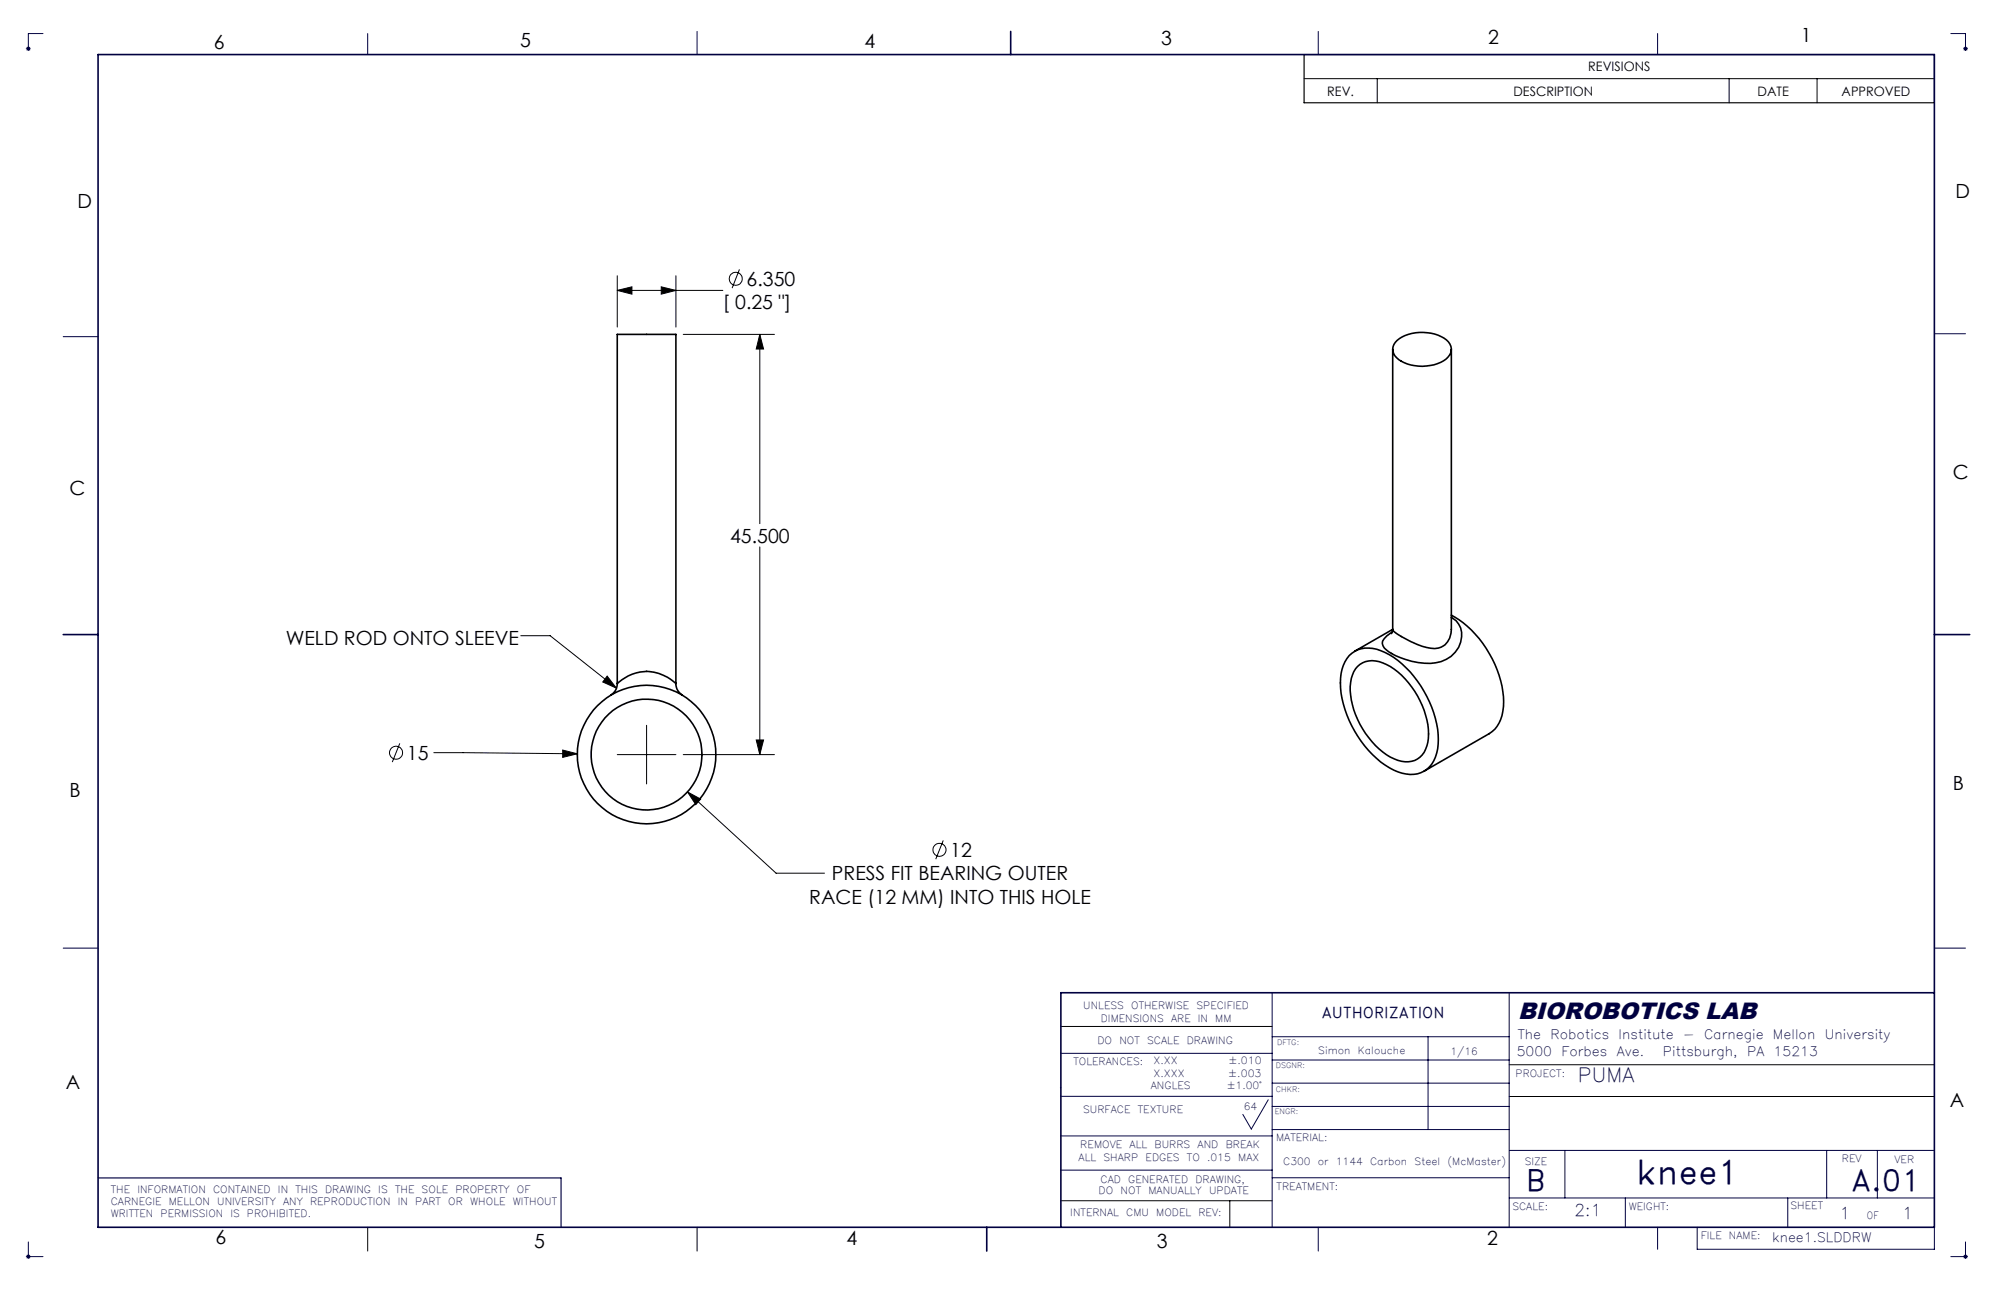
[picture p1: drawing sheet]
<svg xmlns="http://www.w3.org/2000/svg" width="432mm" height="279mm" viewBox="0 0 432 279" stroke-linecap="round" stroke-linejoin="round" font-family="sans-serif">
<g fill="none" stroke="#000" stroke-width=".22">
<path d="M282.4 17h136.5M298.2 17v5.3M374.4 17v5.3M393.5 17v5.3M133.7 59.7v11.1M146.4 59.7v11.1M160.1 58.3l-1.6 4.1M133.7 62.9l3.1-.8v1.6zM133.7 62.9h22.8M143.2 62.1l3.2 .8-3.2 .8zM148 72.4h19.7M164.5 72.4l.8 3.2h-1.5z"/>
<path d="M164.5 72.4v41M164.5 118.5v44.9M112.8 137.7h6.3l14.4 11.3M131.5 146.4l2 2.6-3-1.3zM140 157.1v12.7M86.6 161l-1.7 4.1M93.9 163l31.1 .3M121.8 162.5l3.2 .8-3.2 .7zM133.7 163.4h12.7M148 163.4h19.7M148.9 171.5l2.8 1.6-1 1.2zM148.9 171.5l19.2 17.6h10.4"/>
<path d="M163.8 160.3h1.5l-.8 3.1zM204.3 182l-1.7 4.1M229.7 222.3h45.8M326.8 230.6h92.1M326.8 237.5h92.1M79.6 265.8v5.2M151 265.8v5.2M229.7 260.1h45.8M266.3 260.1v5.7"/>
<circle cx="159.3" cy="60.4" r="1.41"/>
<circle cx="85.8" cy="163" r="1.41"/>
<circle cx="203.4" cy="184.1" r="1.41"/>
</g>
<g fill="none" stroke="#000040" stroke-width=".22">
<path d="M5.6 10.5h1M5.8 10.2l.7 .7M6.5 10.2l-.7 .7M9.3 7.3h-3.2v3.7M79.6 7.3v4.5M151 6.8v5M285.5 6.8v5M359 7.3v4.5M422.5 7.3h3.1v3.7M425.1 10.5h1.1M425.3 10.2l.7 .7M426 10.2l-.7 .7"/>
<path d="M13.7 72.9h7.5M418.9 72.3h6.7M13.7 205.4h7.5M275.5 215v50.8M326.8 215v50.8M418.9 205.4h6.7M229.6 235.5h.1M229.7 228.1h45.8M229.7 237.5h45.8M274.6 238.2l-3.6 6.3-1.9-3.1M275.5 234.6h51.3M275.5 229.6h51.3"/>
<path d="M275.5 239.6h51.3M275.5 224.5h51.3M309.2 224.5v20.2M229.7 246h45.8M229.7 253.4h45.8M275.5 244.7h51.3M275.5 255.1h51.3M326.8 259.5h92.1M327 249.2h91.9M338.9 249.2v10.3M352 259.5v6.3M387.1 259.5v6.3"/>
<path d="M395.6 249.2v10.3M406.5 249.2v10.3M5.8 271.8l.7 .7M6.1 269v3.7M6.5 271.8l-.7 .7M9.3 272.2h-3.7M285.5 265.8v5.2M359 265.8v4.8M367.5 265.8v4.8h51.4v-4.8M422.5 272.2h3.7M425.3 271.8l.7 .7M425.6 269v3.7"/>
<path d="M426 271.8l-.7 .7"/>
</g>
<path d="M282.4 11.8h136.5v10.5h-136.5z" fill="none" stroke="#000" stroke-width=".25"/>
<path d="M21.2 255.1h100.3v10.7" fill="none" stroke="#000040" stroke-width=".25"/>
<path d="M21.2 11.8h397.7v254h-397.7zM218.9 6.8v5M13.7 137.4h7.5M418.9 137.4h7.6M418.9 215h-189.2v50.8M213.7 265.8v5.2" fill="none" stroke="#000040" stroke-width=".35"/>
<g fill="#000">
<path d="M131.5 146.4l2 2.6-3-1.3z"/>
<path d="M148.9 171.5l1.8 2.8 1-1.2zM121.8 162.5v1.5l3.2-.7zM163.8 160.3h1.5l-.8 3.1zM164.5 72.4l.8 3.2h-1.5zM133.7 62.9l3.1-.8v1.6zM143.2 62.1l3.2 .8-3.2 .8z"/>
</g>
<g fill="none" stroke="#000" stroke-width=".35">
<path d="M301.6 75.7v60.6M302.5 73.7a9.3 9.3 0 0 1 10.7-.1 2.63 2.63 0 0 1-.6 4.6 9.3 9.3 0 0 1-10.2-.7 2.39 2.39 0 0 1 .1-3.8zM314.3 75.7v60.6a3.9 3.9 0 0 1-5.4 3.9 19.4 19.4 0 0 1-7.3-3.7v-.2M301.6 136.3l-.3 .9M301.6 136.3l-8.2 4.7M314.3 133.2a23.1 23.1 0 0 1 11.3 18.8 7.7 7.7 0 0 1-3.1 6.9l-14.1 8.1M314.3 133.8a4.2 4.2 0 0 1 2 5.3 7.1 7.1 0 0 1-7.8 4.6 14.1 14.1 0 0 1-8.7-3.4 1.41 1.41 0 0 1 0-2l1.7-1.4M133.7 148a2.97 2.97 0 0 1-1.4 2.5M133.7 148v-75.6h12.7v75.6M133.7 148v.1a9 9 0 0 1 12.7-.1M146.4 148a2.97 2.97 0 0 0 1.3 2.5M292.2 142a6.3 6.3 0 0 1 7.7-.7 22.8 22.8 0 0 1 10.9 14.3 12.2 12.2 0 0 1-.7 9.9 5.6 5.6 0 0 1-6.5 2 19.5 19.5 0 0 1-10.9-10.3 18.5 18.5 0 0 1-2.1-12.2 7.4 7.4 0 0 1 1.6-3z"/>
<path d="M294 144.3a5.2 5.2 0 0 1 6.2-.4 18.2 18.2 0 0 1 9.1 16 5 5 0 0 1-3.6 5 8.2 8.2 0 0 1-7.1-2.7 18.8 18.8 0 0 1-6.2-13.5 6.8 6.8 0 0 1 1.6-4.4z"/>
<circle cx="140" cy="163.4" r="12"/>
<circle cx="140" cy="163.4" r="15"/>
</g>
<text font-size="7.1" fill="#000040" x="354.3" y="256.4">knee1</text>
<g font-size="6.3" fill="#000040">
<text x="401" y="258">A.01</text>
<text x="330.5" y="258">B</text>
</g>
<text font-size="5.1" fill="#000040" x="328.7" y="220.8">BIOROBOTICS LAB</text>
<g font-size="4.2">
<text x="46.3" y="10.6">6</text>
<text x="112.6" y="10.2">5</text>
<text x="187.2" y="10.4">4</text>
<text x="251.5" y="9.8">3</text>
<text x="322.3" y="9.4">2</text>
<text x="389.9" y="9.1">1</text>
<text x="16.8" y="45">D</text>
<text x="423.5" y="42.9">D</text>
<text x="161.7" y="62">6.350</text>
<text x="156.6" y="67">[ 0.25 &quot;]</text>
<text x="15" y="107.2">C</text>
<text x="422.9" y="103.8">C</text>
<text x="158.1" y="117.5">45.500</text>
<text x="61.9" y="139.8">WELD ROD ONTO SLEEVE</text>
<text x="88.1" y="164.6">15</text>
<text x="15" y="172.6">B</text>
<text x="422.9" y="171.2">B</text>
<text x="205.8" y="185.6">12</text>
<text x="180.2" y="190.7">PRESS FIT BEARING OUTER</text>
<text x="175.2" y="195.7">RACE (12 MM) INTO THIS HOLE</text>
<text x="14.3" y="235.9">A</text>
<text x="422.3" y="239.8">A</text>
<text x="46.6" y="269.5">6</text>
<text x="183.3" y="269.6">4</text>
<text x="322" y="269.6">2</text>
<text x="115.7" y="270.3">5</text>
<text x="250.5" y="270.3">3</text>
</g>
<text font-size="4.2" fill="#000040" x="341.7" y="234.4">PUMA</text>
<g font-size="3.5" fill="#000040">
<text x="341" y="263.5">2:1</text>
<text x="398.4" y="264.1">1</text>
<text x="412" y="264.1">1</text>
</g>
<text font-size="3.2" fill="#000040" x="286.2" y="220.5">AUTHORIZATION</text>
<g font-size="2.8">
<text x="343.9" y="15.5">REVISIONS</text>
<text x="287.4" y="20.7">REV.</text>
<text x="327.8" y="20.7">DESCRIPTION</text>
<text x="380.6" y="20.7">DATE</text>
<text x="398.8" y="20.7">APPROVED</text>
</g>
<g font-size="2.8" fill="#000040">
<text x="328.7" y="225.1">The</text>
<text x="335.8" y="225.1">Robotics</text>
<text x="350.5" y="225.1">Institute</text>
<text x="364.5" y="225.1">-</text>
<text x="369" y="225.1">Carnegie</text>
<text x="383.9" y="225.1">Mellon</text>
<text x="395.1" y="225.1">University</text>
<text x="328.4" y="228.8">5000</text>
<text x="338.1" y="228.8">Forbes</text>
<text x="350.1" y="228.8">Ave.</text>
<text x="360.1" y="228.8">Pittsburgh,</text>
<text x="378.3" y="228.8">PA</text>
<text x="384.1" y="228.8">15213</text>
<text x="383.8" y="268.9">knee1.SLDDRW</text>
</g>
<g font-size="2.2" fill="#000040">
<text x="234.6" y="218.5">UNLESS</text>
<text x="238.4" y="221.3">DIMENSIONS</text>
<text x="245" y="218.5">OTHERWISE</text>
<text x="253.6" y="221.3">ARE</text>
<text x="259.1" y="218.5">SPECIFIED</text>
<text x="259.4" y="221.3">IN</text>
<text x="263.2" y="221.3">MM</text>
<text x="237.7" y="226">DO</text>
<text x="242.4" y="226">NOT</text>
<text x="248.4" y="226">SCALE</text>
<text x="257" y="226">DRAWING</text>
<text x="232.5" y="230.6">TOLERANCES:</text>
<text x="249.8" y="230.4">X.XX</text>
<text x="249.8" y="233.2">X.XXX</text>
<text x="266" y="233.2">±.003</text>
<text x="266" y="230.4">±.010</text>
<text x="285.5" y="228.2">Simon</text>
<text x="294" y="228.2">Kalouche</text>
<text x="314.1" y="228.5">1/16</text>
<text x="328.2" y="233.3">PROJECT:</text>
<text x="249.2" y="235.9">ANGLES</text>
<text x="265.6" y="235.9">±1.00°</text>
<text x="234.5" y="241">SURFACE</text>
<text x="246.4" y="241">TEXTURE</text>
<text x="269.4" y="240.5">64</text>
<text x="233.6" y="251.5">ALL</text>
<text x="233.9" y="248.5">REMOVE</text>
<text x="239" y="251.5">SHARP</text>
<text x="244.6" y="248.5">ALL</text>
<text x="248.1" y="251.5">EDGES</text>
<text x="250" y="248.5">BURRS</text>
<text x="257" y="251.5">TO</text>
<text x="259.4" y="248.5">AND</text>
<text x="261.4" y="251.5">.015</text>
<text x="265.4" y="248.5">BREAK</text>
<text x="268.1" y="251.5">MAX</text>
<text x="276.3" y="247.1">MATERIAL:</text>
<text x="398.8" y="251.8">REV</text>
<text x="410.3" y="251.9">VER</text>
<text x="238.3" y="256.2">CAD</text>
<text x="244.3" y="256.2">GENERATED</text>
<text x="258.9" y="256.2">DRAWING,</text>
<text x="276.4" y="257.8">TREATMENT:</text>
<text x="277.9" y="252.3">C300</text>
<text x="285.4" y="252.3">or</text>
<text x="289.3" y="252.3">1144</text>
<text x="296.7" y="252.3">Carbon</text>
<text x="306.3" y="252.3">Steel</text>
<text x="313.4" y="252.3">(McMaster)</text>
<text x="330.2" y="252.3">SIZE</text>
<text x="24" y="258.4">THE</text>
<text x="24" y="261">CARNEGIE</text>
<text x="24" y="263.6">WRITTEN</text>
<text x="29.7" y="258.4">INFORMATION</text>
<text x="34.8" y="263.6">PERMISSION</text>
<text x="36.5" y="261">MELLON</text>
<text x="46.1" y="258.4">CONTAINED</text>
<text x="47" y="261">UNIVERSITY</text>
<text x="49.9" y="263.6">IS</text>
<text x="53.5" y="263.6">PROHIBITED.</text>
<text x="60.2" y="258.4">IN</text>
<text x="61.3" y="261">ANY</text>
<text x="64" y="258.4">THIS</text>
<text x="67.1" y="261">REPRODUCTION</text>
<text x="70.4" y="258.4">DRAWING</text>
<text x="81.9" y="258.4">IS</text>
<text x="85.5" y="258.4">THE</text>
<text x="86.1" y="261">IN</text>
<text x="89.9" y="261">PART</text>
<text x="91.3" y="258.4">SOLE</text>
<text x="97.1" y="261">OR</text>
<text x="98.6" y="258.4">PROPERTY</text>
<text x="101.8" y="261">WHOLE</text>
<text x="111" y="261">WITHOUT</text>
<text x="111.9" y="258.4">OF</text>
<text x="231.8" y="263.5">INTERNAL</text>
<text x="237.9" y="258.6">DO</text>
<text x="242.7" y="258.6">NOT</text>
<text x="243.9" y="263.5">CMU</text>
<text x="248.7" y="258.6">MANUALLY</text>
<text x="250.4" y="263.5">MODEL</text>
<text x="259.5" y="263.5">REV:</text>
<text x="261.8" y="258.6">UPDATE</text>
<text x="327.5" y="262">SCALE:</text>
<text x="352.7" y="262.2">WEIGHT:</text>
<text x="387.7" y="261.9">SHEET</text>
<text x="368.3" y="268.4">FILE</text>
<text x="374.4" y="268.4">NAME:</text>
<text x="404.3" y="264">OF</text>
</g>
<g font-size="1.6" fill="#000040">
<text x="276.6" y="226.4">DFTG:</text>
<text x="276.3" y="231.3">DSGNR:</text>
<text x="276.3" y="236.4">CHKR:</text>
<text x="276.1" y="241.2">ENGR:</text>
</g>
</svg>
